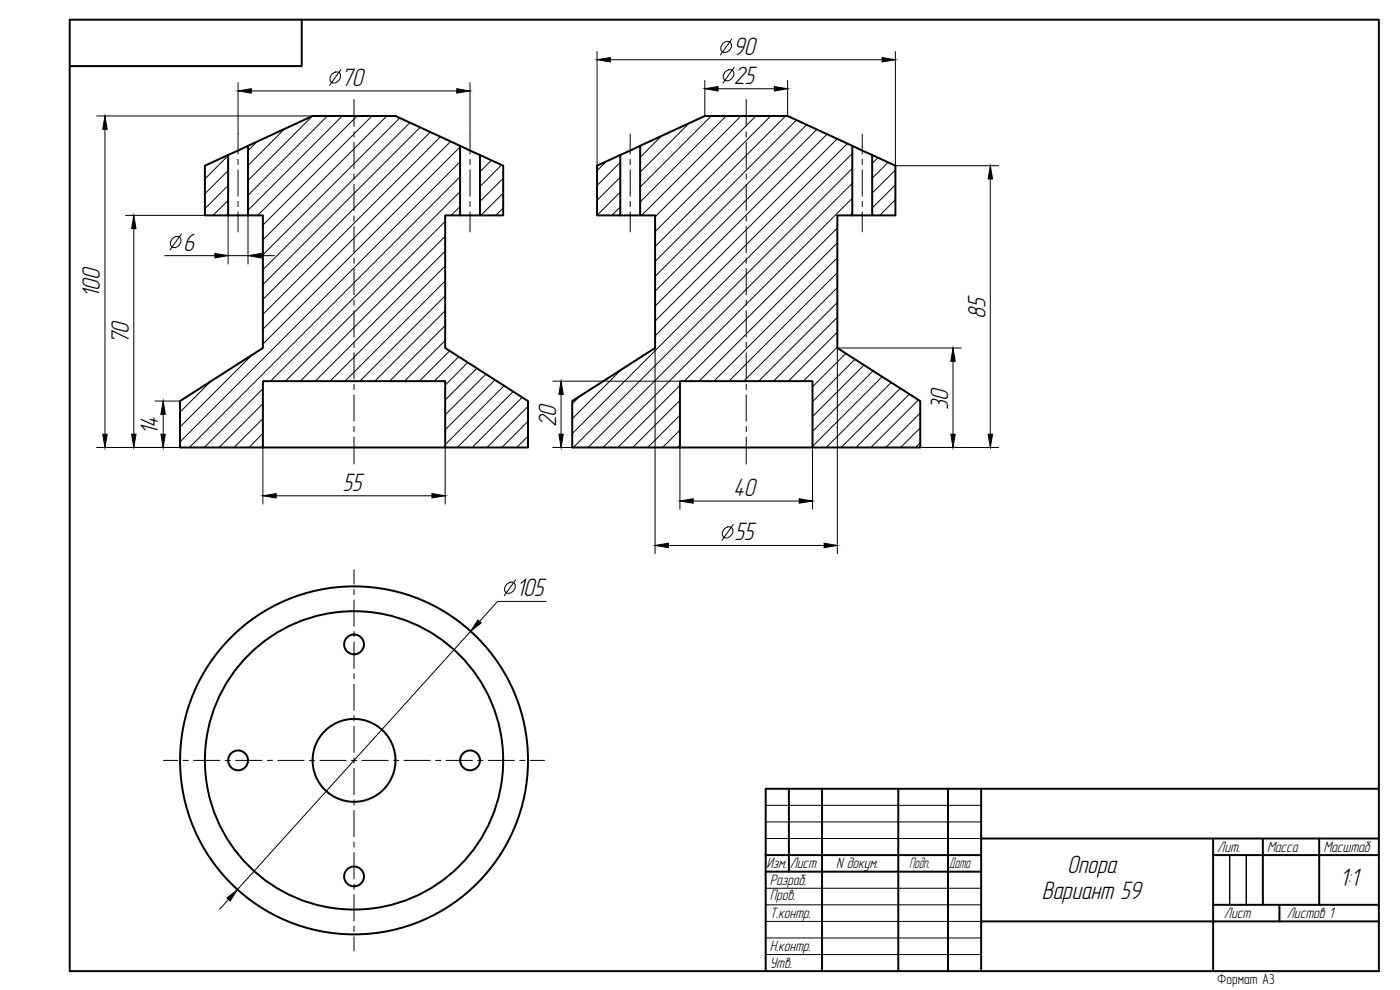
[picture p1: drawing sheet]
<svg xmlns="http://www.w3.org/2000/svg" width="420mm" height="297mm" viewBox="0 0 420 297" stroke-linecap="round" stroke-linejoin="round" font-family="sans-serif">
<!-- layer: 0 -->
<path d="M229.8 241.6h64.7M229.8 246.6h64.7M229.8 251.6h64.7M229.8 266.5h64.7M229.8 271.5h64.7M229.8 276.5h64.7M369 271.5v-14.9v14.9M374 271.5v-14.9v14.9M229.8 281.4h64.7M229.8 286.4h64.7" fill="none" stroke="#000" stroke-width=".3"/>
<g fill="none" stroke="#000" stroke-width=".59">
<path d="M20.9 5.9h392.9v285.5h-392.9zM90.6 5.9v13.9h-69.7M68.5 46.5l25.3-11.7h24.9l25.3 11.7v18.1M68.5 46.5l-7 3.2v14.9h17.4v39.8l-24.9 15.9v14h104.5v-14l-24.9-15.9v-39.8h17.4v-14.9l-7-3.2M68.5 46.5v18.1M74.4 43.8v20.8M138.1 43.8v20.8M186.1 46.5l25.4-11.7h24.9l25.4 11.7v18.1M186.1 46.5l-6.9 3.2v14.9h17.4v39.8l-24.9 15.9v14h104.5v-14l-24.9-15.9v-39.8h17.4v-14.9l-6.9-3.2M186.1 46.5v18.1M192.1 43.8v20.8M255.8 43.8v20.8"/>
<path d="M78.9 134.3v-19.9h54.7v19.9M204.1 134.3v-19.9h39.7v19.9M236.8 236.7v24.8M246.7 236.7v54.7M269.6 236.7v54.7M284.5 236.7v54.7M294.5 236.7v54.7M413.8 236.7h-184v54.7M229.8 256.6h64.7M294.5 251.6h119.3M364.1 256.6h49.7M364.1 251.6v39.8"/>
<path d="M379 251.6v19.9M395.9 251.6v19.9M229.8 261.5h64.7M294.5 276.5h119.3M364.1 271.5h49.7M384 271.5v5"/>
<circle cx="106.3" cy="193.3" r="2.97"/>
<circle cx="71.5" cy="228.1" r="2.97"/>
<circle cx="106.2" cy="228.1" r="52.2"/>
<circle cx="106.2" cy="228.1" r="44.8"/>
<circle cx="106.3" cy="228.1" r="12.4"/>
<circle cx="141.1" cy="228.1" r="2.97"/>
<circle cx="106.3" cy="263" r="2.97"/>
</g>
<g fill="none" stroke="#000" stroke-width=".3">
<path d="M85.4 38.7l-11 11M93.7 34.8l-19.3 19.3M98.2 34.8l-23.8 23.8M102.7 34.8l-28.3 28.3M107.2 34.8l-29.9 29.8M111.6 34.8l-32.7 32.7M116.1 34.8l-37.2 37.2M120 35.4l-41.1 41.1M123 36.8l-44.1 44.1M126.1 38.2l-47.2 47.2M129.1 39.6l-50.2 50.3M206.8 37l-14.7 14.7"/>
<path d="M213.5 34.8l-21.4 21.3M217.9 34.8l-25.8 25.8M222.4 34.8l-29.8 29.8M226.9 34.8l-30.3 30.2M231.3 34.8l-34.7 34.7M235.8 34.8l-39.2 39.2M239 36l-42.4 42.4M242.1 37.4l-45.5 45.5M245.1 38.8l-48.5 48.6M68.5 46.7l-7 7M68.5 51.2l-7 6.9M68.5 55.6l-7 7"/>
<path d="M77.2 42.5l-2.8 2.7M132.2 41l-53.3 53.3M135.3 42.4l-56.4 56.4M138.1 44.1l-59.2 59.2M138.1 48.6l-84.1 84M138.1 53l-81.3 81.3M138.1 57.5l-56.9 56.9M144.4 46.7l-.4 .4M147.5 48.1l-3.5 3.4M150.5 49.5l-6.5 6.5M151 53.5l-7 7M151 58l-6.7 6.6"/>
<path d="M182 48.5l-2.8 2.7M186.1 48.7l-6.9 7M186.1 53.2l-6.9 6.9M186.1 57.6l-6.9 7M198.5 40.8l-6.4 6.4M248.2 40.2l-51.6 51.6M251.3 41.7l-54.7 54.6M254.3 43.1l-57.7 57.7M255.8 46.1l-84.1 84M255.8 50.5l-83.8 83.8M255.8 55l-79.3 79.3M255.8 59.5l-74.8 74.8"/>
<path d="M263.5 47.3l-1.7 1.7M266.5 48.7l-4.7 4.8M268.7 51l-6.9 7M268.7 55.5l-6.9 6.9M268.7 59.9l-4.7 4.7M68.5 60.1l-4.6 4.5M68.5 64.6h-.1M133.6 66.4l-47.9 48M133.6 70.9l-43.5 43.5M133.6 75.4l-39 39M133.6 79.8l-34.5 34.6M138.1 62l-2.7 2.6"/>
<path d="M151 62.4l-2.2 2.2M186.1 62.1l-2.5 2.5M251.3 72.9l-41.5 41.5M251.3 77.3l-37 37.1M251.3 68.4l-46 46M255.8 63.9l-.7 .7M268.7 64.4l-.2 .2M133.6 84.3l-30.1 30.1M133.6 88.8l-25.6 25.6M133.6 93.2l-21.1 21.2M133.6 97.7l-16.7 16.7M251.3 81.8l-32.6 32.6"/>
<path d="M251.3 86.3l-28.1 28.1M251.3 90.7l-23.6 23.7M251.3 95.2l-19.2 19.2M251.3 99.7l-14.7 14.7M63.3 114.4l-9.3 9.3M75.7 106.5l-21.7 21.6M78.9 116.6l-17.6 17.7M133.6 102.2l-12.2 12.2M134.9 105.3l-9 9.1M137.7 107l-7.4 7.4M140.4 108.8l-6.8 6.7M143.1 110.5l-9.5 9.5"/>
<path d="M145.8 112.2l-12.2 12.3M148.6 114l-15 14.9M151.3 115.7l-17.7 17.7M154 117.5l-16.8 16.8M156.7 119.2l-15 15.1M174.1 118.8l-2.4 2.4M186.5 110.9l-14.8 14.7M204.1 115.7l-18.7 18.6M251.3 104.1l-10.2 10.3M253.9 106l-10.1 10.1M256.6 107.8l-12.8 12.7M259.3 109.5l-15.5 15.5"/>
<path d="M262 111.3l-18.2 18.2M264.7 113l-20.9 20.9M267.5 114.8l-19.5 19.5M270.2 116.5l-17.8 17.8M272.9 118.3l-16 16M275.6 120l-14.2 14.3M78.9 121.1l-13.1 13.2M78.9 125.6l-8.7 8.7M78.9 130l-4.2 4.3M158.5 121.9l-12.3 12.4M158.5 126.4l-7.9 7.9M158.5 130.9l-3.4 3.4"/>
<path d="M204.1 120.1l-14.2 14.2M204.1 124.6l-9.7 9.7M204.1 129.1l-5.3 5.2M204.1 133.5l-.8 .8M276.2 123.9l-10.4 10.4M276.2 128.4l-5.9 5.9M276.2 132.9l-1.4 1.4"/>
</g>
<g fill="none" stroke="#000" stroke-width=".3">
<path d="M106.2 29.8v8.2M106.2 39.5v1.6M224 29.8v8.2M224 39.5v1.6M71.4 40.2v6M71.4 47.8v1.6M71.4 51v7.9M106.2 42.7v7.9M106.2 52.2v1.5M106.2 55.3v7.9M141.1 40.2v6M141.1 47.8v1.6"/>
<path d="M141.1 51v7.9M189.1 40.2v6M189.1 47.8v1.6M189.1 51v7.9M224 42.7v7.9M224 52.2v1.5M224 55.3v7.9M258.8 40.2v6M258.8 47.8v1.6M258.8 51v7.9M71.4 60.4v1.6M71.4 63.6v6"/>
<path d="M106.2 64.8v1.6M106.2 67.9v7.9M106.2 77.4v1.6M141.1 60.4v1.6M141.1 63.6v6M189.1 60.4v1.6M189.1 63.6v6M224 64.8v1.6M224 67.9v7.9M224 77.4v1.6M258.8 60.4v1.6M258.8 63.6v6"/>
<path d="M106.2 80.6v7.9M106.2 90v1.6M106.2 93.2v7.9M224 80.6v7.9M224 90v1.6M224 93.2v7.9M106.2 102.7v1.6M106.2 105.8v7.9M106.2 115.3v1.6M106.2 118.5v7.9M224 102.7v1.6M224 105.8v7.9"/>
<path d="M224 115.3v1.6M224 118.5v7.9M106.2 128v1.5M106.2 131.1v8.1M224 128v1.5M224 131.1v8.1M106.2 171v4.3M106.2 176.8v1.6M106.2 180v7.9M106.2 189.5v1.6M106.2 192.6v7.9M106.2 202.1v1.6"/>
<path d="M106.2 205.3v7.9M106.2 214.7v1.6M106.2 217.9v7.9M49.1 228.2h4.2M54.9 228.2h1.6M58.1 228.2h7.9M67.6 228.2h1.5M70.7 228.2h7.9M80.2 228.2h1.6M83.4 228.2h7.9M92.8 228.2h1.6M96 228.2h7.9"/>
<path d="M105.5 228.2h1.5M106.2 227.4v1.6M106.2 230.5v7.9M108.6 228.2h7.9M118.1 228.2h1.6M121.2 228.2h7.9M130.7 228.2h1.6M133.9 228.2h7.9M143.3 228.2h1.6M146.5 228.2h7.9M156 228.2h1.6M159.1 228.2h4.3"/>
<path d="M106.2 240v1.6M106.2 243.2v7.9M106.2 252.6v1.6M106.2 255.8v7.9M106.2 265.3v1.5M106.2 268.4v7.9M106.2 277.9v1.6M106.2 281.1v4.2"/>
</g>
<g fill="none" stroke="#000" stroke-width=".3">
<path d="M179.2 15.5v34.2M183.2 17.9h81.5M216.9 13.1a1.55 1.55 0 0 1 2.6 0 2.04 2.04 0 0 1-.7 2.1 2.04 2.04 0 0 1-2.1 .3 1.75 1.75 0 0 1 .2-2.4zM219.6 11.7l-3.4 4.7M268.7 15.5v34.2h31M29 34.8h64.8M31.5 38.8v91.5M71.4 24.8v15.4M75.4 27.3h61.7M99.6 22.3a1.55 1.55 0 0 1 2.6 0 2.03 2.03 0 0 1-.7 2 2.03 2.03 0 0 1-2.1 .4 1.72 1.72 0 0 1 .2-2.4zM102.3 20.9l-3.4 4.7M141.1 24.8v15.4"/>
<path d="M211.5 24.2v10.6M215.5 26.6h16.9M217.6 21.6a1.55 1.55 0 0 1 2.6 0 2.03 2.03 0 0 1-.6 2 2.03 2.03 0 0 1-2.1 .4 1.72 1.72 0 0 1 .1-2.4zM220.4 20.2l-3.5 4.7M236.4 24.2v10.6M297.2 53.7v76.6M37.7 64.6h23.8M40.2 68.6v61.7M49.4 76.7h15.1M51.7 71.7a1.53 1.53 0 0 1 2.6 0 2.03 2.03 0 0 1-.7 2 2.03 2.03 0 0 1-2.1 .3 1.7 1.7 0 0 1 .2-2.3zM54.4 70.2l-3.4 4.8M68.5 64.6v14.6"/>
<path d="M68.5 76.7h5.9M74.4 64.6v14.6M78.4 76.7h4M165.9 114.4h38.2M168.4 118.3v12M196.6 104.4v61.7M286 108.4v21.9M288.5 104.4h-37.2v61.7M29 134.3h25M46.5 120.3h7.5M49 124.3v6M78.9 134.3v16.9"/>
<path d="M133.6 134.3v16.9M165.9 134.3h5.8M204.1 134.3v18.5M243.8 134.3v18.5M276.2 134.3h23.5M82.9 148.8h46.7M208 150.3h31.9M217.3 158.8a1.53 1.53 0 0 1 2.6 0 2.04 2.04 0 0 1-2.7 2.4 1.72 1.72 0 0 1 .1-2.4zM220.1 157.4l-3.4 4.7M152 175.4a1.55 1.55 0 0 1 2.6 0 2.05 2.05 0 0 1-2.8 2.4 1.72 1.72 0 0 1 .2-2.4zM154.7 174l-3.4 4.7M200.6 163.7h46.7"/>
<path d="M141.3 189.4l-70 77.5M163.9 180.4h-14.6l-5.4 6.1M68.6 269.9l-2.7 2.9"/>
</g>
<g fill="#000" stroke="#000" stroke-width=".3">
<path d="M179.2 17.9l4-.6v1.3zM264.7 17.3l4 .6-4 .7zM31.5 34.8l.7 4h-1.4zM71.4 27.3l4-.7v1.3zM137.1 26.6l4 .7-4 .6zM211.5 26.6l4-.6v1.3zM232.4 26l4 .6-4 .7zM297.2 49.7l.7 4h-1.3zM40.2 64.6l.6 4h-1.3zM64.5 76.1l4 .6-4 .7zM74.4 76.7l4-.6v1.3zM168.4 114.4l.6 3.9h-1.3z"/>
<path d="M286 104.4l.7 4h-1.3zM30.8 130.3h1.4l-.7 4zM39.5 130.3h1.3l-.6 4zM48.3 130.3h1.3l-.6 4zM49 120.3l.6 4h-1.3zM167.7 130.3h1.3l-.6 4zM285.4 130.3h1.3l-.7 4zM296.6 130.3h1.3l-.7 4zM78.9 148.8l4-.7v1.3zM129.6 148.1l4 .7-4 .6zM204.1 150.3l3.9-.7v1.4zM239.9 149.6l3.9 .7-3.9 .7z"/>
<path d="M196.6 163.7l4-.7v1.3zM247.3 163l4 .7-4 .6zM143.4 186l1 .9-3.1 2.5zM68.1 269.4l3.2-2.5-2.2 3.4z"/>
</g>
<g font-size="7.8">
<text x="220.1" y="16.4">90</text>
<text x="102.4" y="25.8">70</text>
<text x="220.3" y="25.1">25</text>
<text x="55" y="75.2">6</text>
<text x="30" y="89.5" transform="rotate(-90 30 89.5)">100</text>
<text x="295.7" y="95.7" transform="rotate(-90 295.7 95.7)">85</text>
<text x="38.7" y="103.3" transform="rotate(-90 38.7 103.3)">70</text>
<text x="284.5" y="123" transform="rotate(-90 284.5 123)">30</text>
<text x="47.5" y="130.6" transform="rotate(-90 47.5 130.6)">14</text>
<text x="166.9" y="128.2" transform="rotate(-90 166.9 128.2)">20</text>
<text x="102.8" y="147.3">55</text>
<text x="220.1" y="148.8">40</text>
<text x="220.4" y="162.2">55</text>
<text x="154.9" y="178.9">105</text>
<text x="320.3" y="261.8">Опора</text>
<text x="312.7" y="269.8">Вариант 59</text>
<text x="402.1" y="265.8">1:1</text>
</g>
<g font-size="4.7">
<text x="365.3" y="255.6">Лит.</text>
<text x="380.2" y="255.6">Масса</text>
<text x="397.2" y="255.6">Масштаб</text>
<text x="230" y="260.5">Изм.</text>
<text x="237" y="260.5">Лист</text>
<text x="250.9" y="260.5">N докум.</text>
<text x="272.8" y="260.5">Подп.</text>
<text x="284.8" y="260.5">Дата</text>
<text x="231" y="265.5">Разраб.</text>
<text x="231" y="270.1">Пров.</text>
<text x="231" y="275.5">Т.контр.</text>
<text x="367.3" y="275.5">Лист</text>
<text x="386.2" y="275.5">Листов 1</text>
<text x="231" y="285.4">Н.контр.</text>
<text x="231" y="290.4">Утв.</text>
</g>
<text font-size="4.4" x="365.3" y="295.4">Формат А3</text>
</svg>
